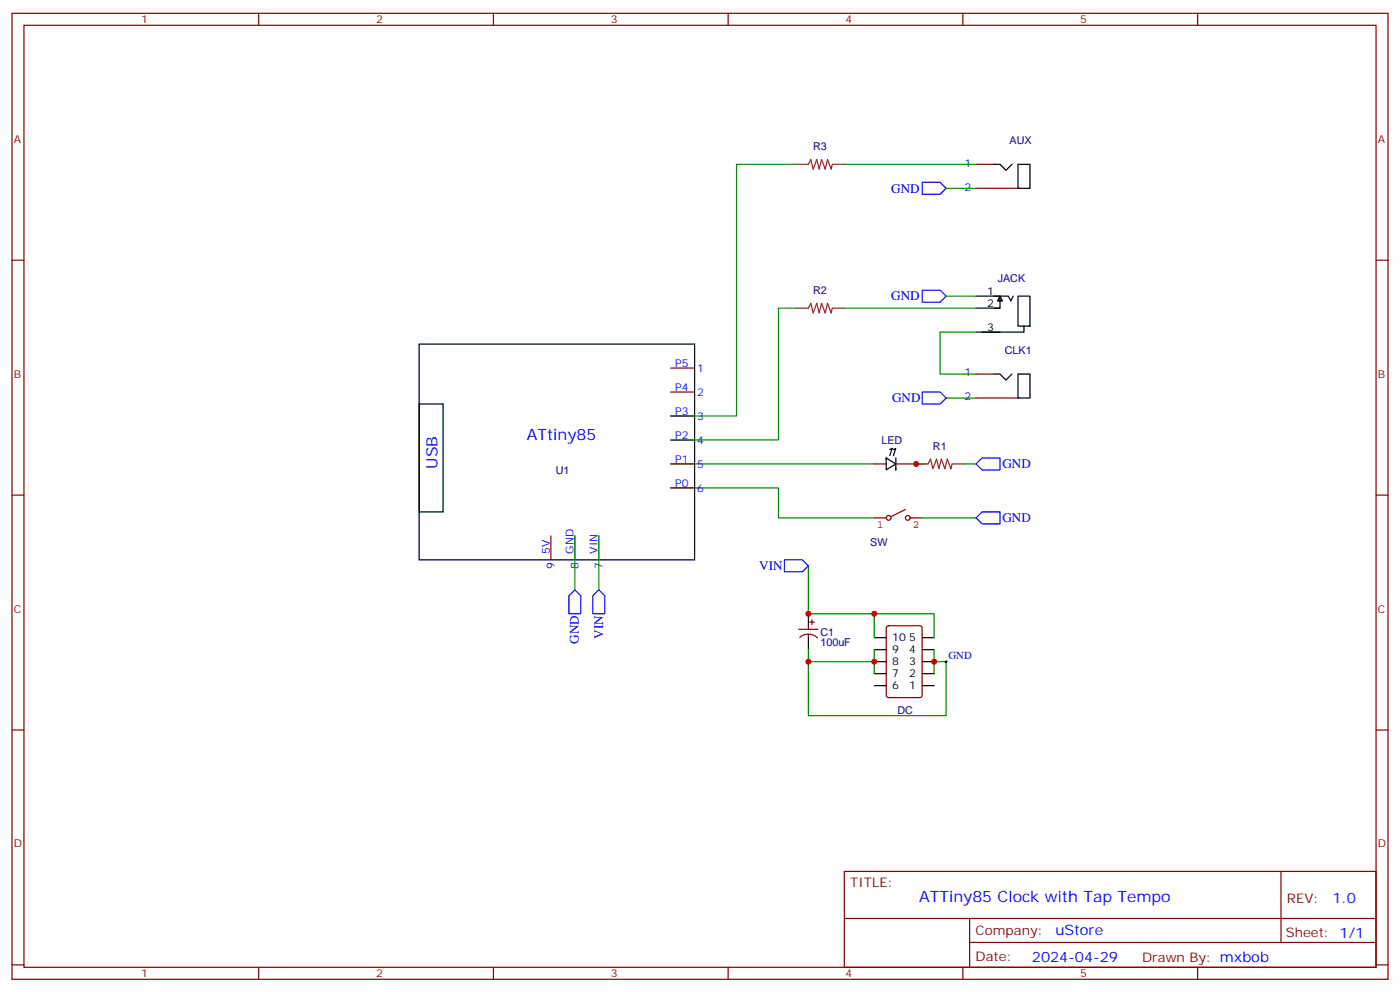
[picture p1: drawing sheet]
<svg xmlns="http://www.w3.org/2000/svg" width="412mm" height="292mm" viewBox="0 0 412 292" stroke-linecap="round" stroke-linejoin="round" font-family="sans-serif">
<g fill="none" stroke="#870000" stroke-width=".35">
<path d="M3.5 3.9h405.4v284.4h-405.4zM7.1 7.4h398.2v277.3h-398.2zM76.2 3.9v3.5M145.3 3.9v3.5M214.5 3.9v3.5M283.6 3.9v3.5M352.8 3.9v3.5M287.5 55.4h12.7M287.5 48.4h5.3M3.5 76.6h3.6M405.3 76.6h3.6M197.6 108.3h7"/>
<path d="M197.6 115.4h7M287.5 117.2h12.7M287.5 110.1h5.3M197.6 136.6h7M197.6 122.4h7M197.6 129.5h7M257.5 136.6h3.6M263.9 136.6h4.2M3.5 145.7h3.6M162.3 157.7v7.1M169.3 157.7v7.1M176.4 157.7v7.1"/>
<path d="M197.6 143.6h7M405.3 145.7h3.6M235.3 185.2h5.6M235.6 187.6a3.8 3.8 0 0 1 5.2 .2M238.1 184.2v1M238.1 186.7v1M238.5 183.1h1.4M239.2 182.4v1.4M261.3 184.4l.5-.2h9.1l.7 .4v20l-.4 .7-9.4 .1-.7-.5v-20zM3.5 214.9h3.6M405.3 214.9h3.6M248.7 256.5h156.6v28.2h-156.6z"/>
<path d="M377.3 256.5v20.9M248.7 270.4h156.5M285.6 277.4h119.6M285.6 270.4v14.1M3.5 284h3.6M76.2 284.7v3.6M145.3 284.7v3.6M214.5 284.7v3.6M283.6 284.7v3.6M352.8 284.7v3.6M405.3 284h3.6"/>
</g>
<path d="M257.5 152.4h3.6M262.5 152.4a.71 .71 0 0 0-1.1-.6 .71 .71 0 0 0-.1 1.2 .71 .71 0 0 0 1.2-.4M266.7 150l-4.2 2.1M271.6 152.4h-3.5a.71 .71 0 0 0-1-.6 .71 .71 0 0 0-.1 1.2 .71 .71 0 0 0 1.1-.4" fill="none" stroke="#850000" stroke-width=".35"/>
<g fill="none" stroke="#008700" stroke-width=".35">
<path d="M234.6 48.4h-17.6v74h-19.4M248.7 48.4h38.8M278.7 55.4h8.8M234.6 90.7h-5.3v38.8h-31.7M248.7 90.7h38.8M278.7 87.2h8.8M287.5 97.8h-10.6v12.3h10.6M278.7 117.2h8.8M197.6 136.6h59.9M268.1 136.6h4.6M284 136.6h3.5M169.3 157.7v15.9"/>
<path d="M176.4 157.7v15.9M197.6 143.6h31.7v8.8h28.2M271.6 152.4h15.9M238.1 166.5v14.2h37.1v7M238.1 191.2v3.6M257.5 194.8h-19.4v15.8h40.6v-15.8h-3.5M257.5 180.7v7M257.5 191.2v7.1M275.2 191.2v7.1"/>
</g>
<g fill="none" stroke="#000" stroke-width=".35">
<path d="M292.8 48.4h1.8l1.7 1.7 1.8-1.7M299.9 48.4h3.5v7h-3.5zM287.5 87.2h7.1l-.7 1.4h1.4l-.7-1.4v3.5h-1.8M287.5 90.7h7.1M287.5 97.8h7.1M292.8 87.2h4.2l.7 1.4 .7-1.4M299.9 87.2h3.5v8.8h-3.5zM301.6 96v1.8h-12.3M123.5 101.3h81.1v63.5h-81.1zM123.5 118.9h7v31.8h-7zM292.8 110.1h1.8l1.7 1.8 1.8-1.8M299.9 110.1h3.5v7.1h-3.5z"/>
<path d="M261.1 134.8v3.5l2.8-1.7-2.8-1.8v.3M262.1 132.3l.7-.3-.7 2.1M263.2 132.3l.7-.3-.7 2.1M263.9 134.8v3.5v-.3M238.1 180.7v3.5M238.1 187.7v3.5M257.5 198.3h3.6M257.5 194.8h3.6M257.5 191.2h3.6M257.5 187.7h3.6M271.6 198.3h3.6M271.6 194.8h3.6"/>
<path d="M271.6 191.2h3.6M271.6 187.7h3.6M257.5 201.8h3.6M271.6 201.8h3.6"/>
</g>
<path d="M234.6 48.4h3.5l.7-1.4 .7 2.8 1.1-2.8 .7 2.8 .7-2.8 1.1 2.8 .7-2.8 1 2.8 .4-1.4h3.5M234.6 90.7h3.5l.7-1.4 .7 2.8 1.1-2.8 .7 2.8 .7-2.8 1.1 2.8 .7-2.8 1 2.8 .4-1.4h3.5M269.9 136.6h3.5l.7-1.5 .7 2.9 1.1-2.9 .7 2.9 .7-2.9 1 2.9 .7-2.9 1.1 2.9 .4-1.4h3.5" fill="none" stroke="#8c2424" stroke-width=".35"/>
<path d="M271.6 53.7h5.3l1.8 1.7-1.8 1.8h-5.3zM271.6 85.4h5.3l1.8 1.8-1.8 1.7h-5.3zM271.6 115.4h5.3l1.8 1.8-1.8 1.7h-5.3zM287.5 136.6l1.8-1.8h5.3v3.5h-5.3zM287.5 152.4l1.8-1.7h5.3v3.5h-5.3zM169.3 173.6l1.8 1.8v5.3h-3.5v-5.3zM176.4 173.6l1.8 1.8v5.3h-3.6v-5.3zM231.1 164.8h5.3l1.7 1.7-1.7 1.8h-5.3z" fill="none" stroke="#00f" stroke-width=".35"/>
<path d="M278.3 194.8h.7M278.7 194.4v.7" fill="none" stroke="#000" stroke-width=".29"/>
<g fill="#c00">
<circle cx="269.9" cy="136.6" r=".88"/>
<circle cx="257.5" cy="180.7" r=".88"/>
<circle cx="238.1" cy="180.7" r=".88"/>
<circle cx="238.1" cy="194.8" r=".88"/>
<circle cx="257.5" cy="194.8" r=".88"/>
<circle cx="275.2" cy="194.8" r=".88"/>
</g>
<g font-size="4.6" fill="#00f">
<text x="155.2" y="129.5">ATtiny85</text>
<text x="128.9" y="138" transform="rotate(-90 128.9 138)">USB</text>
<text x="270.8" y="265.5">ATTiny85 Clock with Tap Tempo</text>
</g>
<g font-size="4.2" fill="#00f">
<text x="392.5" y="265.8">1.0</text>
<text x="310.9" y="275.3">uStore</text>
<text x="304" y="283.1">2024-04-29</text>
</g>
<g font-size="3.9" fill="#00f">
<text x="262.6" y="56.7">GND</text>
<text x="262.6" y="88.4">GND</text>
<text x="262.8" y="118.4">GND</text>
<text x="295.3" y="137.8">GND</text>
<text x="295.3" y="153.7">GND</text>
<text x="223.7" y="167.8">VIN</text>
<text x="170.5" y="189.5" transform="rotate(-90 170.5 189.5)">GND</text>
<text x="177.6" y="188.1" transform="rotate(-90 177.6 188.1)">VIN</text>
</g>
<g font-size="3.9" fill="#800">
<text x="250.5" y="261.1">TITLE:</text>
<text x="379.1" y="265.8">REV:</text>
<text x="287.4" y="275.3">Company:</text>
<text x="378.7" y="275.9">Sheet: 1/1</text>
<text x="287.4" y="283">Date:</text>
<text x="336.4" y="283.1">Drawn By: mxbob</text>
</g>
<g font-size="3.2" fill="#800">
<text x="41.6" y="6.9">1</text>
<text x="110.8" y="6.9">2</text>
<text x="179.9" y="6.9">3</text>
<text x="249.1" y="6.9">4</text>
<text x="318.2" y="6.9">5</text>
<text x="4.1" y="42">A</text>
<text x="405.9" y="42">A</text>
<text x="4.1" y="111.2">B</text>
<text x="405.9" y="111.2">B</text>
<text x="4.1" y="180.3">C</text>
<text x="405.9" y="180.3">C</text>
<text x="4.1" y="249.4">D</text>
<text x="405.9" y="249.4">D</text>
<text x="41.6" y="287.7">1</text>
<text x="110.8" y="287.7">2</text>
<text x="179.9" y="287.7">3</text>
<text x="249.1" y="287.7">4</text>
<text x="318.2" y="287.7">5</text>
</g>
<g font-size="3.2" fill="#000080">
<text x="239.5" y="44.2">R3</text>
<text x="297.4" y="42.5">AUX</text>
<text x="293.9" y="83">JACK</text>
<text x="239.5" y="86.6">R2</text>
<text x="296" y="104.2">CLK1</text>
<text x="259.6" y="130.6">LED</text>
<text x="274.8" y="132.4">R1</text>
<text x="163.7" y="139.4">U1</text>
<text x="256.3" y="160.6">SW</text>
<text x="241.7" y="190.2">100uF</text>
<text x="241.7" y="187.1">C1</text>
<text x="264.3" y="210">DC</text>
</g>
<g font-size="3.2" fill="#00f">
<text x="284.1" y="49.1">1</text>
<text x="284.1" y="56.1">2</text>
<text x="198.9" y="108">P5</text>
<text x="205.3" y="109.4">1</text>
<text x="284.1" y="110.8">1</text>
<text x="198.9" y="115">P4</text>
<text x="205.3" y="116.5">2</text>
<text x="284.1" y="117.9">2</text>
<text x="198.9" y="122.1">P3</text>
<text x="205.3" y="123.5">3</text>
<text x="198.9" y="129.2">P2</text>
<text x="205.3" y="130.6">4</text>
<text x="198.9" y="136.2">P1</text>
<text x="205.3" y="137.6">5</text>
<text x="198.9" y="143.3">P0</text>
<text x="205.3" y="144.7">6</text>
<text x="161.9" y="163" transform="rotate(-90 161.9 163)">5V</text>
<text x="163.3" y="167.5" transform="rotate(-90 163.3 167.5)">9</text>
<text x="169" y="163" transform="rotate(-90 169 163)">GND</text>
<text x="170.4" y="167.5" transform="rotate(-90 170.4 167.5)">8</text>
<text x="176" y="163" transform="rotate(-90 176 163)">VIN</text>
<text x="177.4" y="167.5" transform="rotate(-90 177.4 167.5)">7</text>
<text x="279.4" y="193.9">GND</text>
</g>
<g font-size="3.2">
<text x="290.8" y="86.8">1</text>
<text x="290.8" y="90.3">2</text>
<text x="290.8" y="97.4">3</text>
<text x="262.8" y="188.8">10</text>
<text x="267.9" y="188.8">5</text>
<text x="262.8" y="195.8">8</text>
<text x="262.8" y="192.3">9</text>
<text x="267.9" y="195.8">3</text>
<text x="267.9" y="192.3">4</text>
<text x="262.8" y="202.9">6</text>
<text x="262.8" y="199.4">7</text>
<text x="267.9" y="202.9">1</text>
<text x="267.9" y="199.4">2</text>
</g>
<g font-size="3.2" fill="#840000">
<text x="258.3" y="155.4">1</text>
<text x="268.9" y="155.4">2</text>
</g>
</svg>
